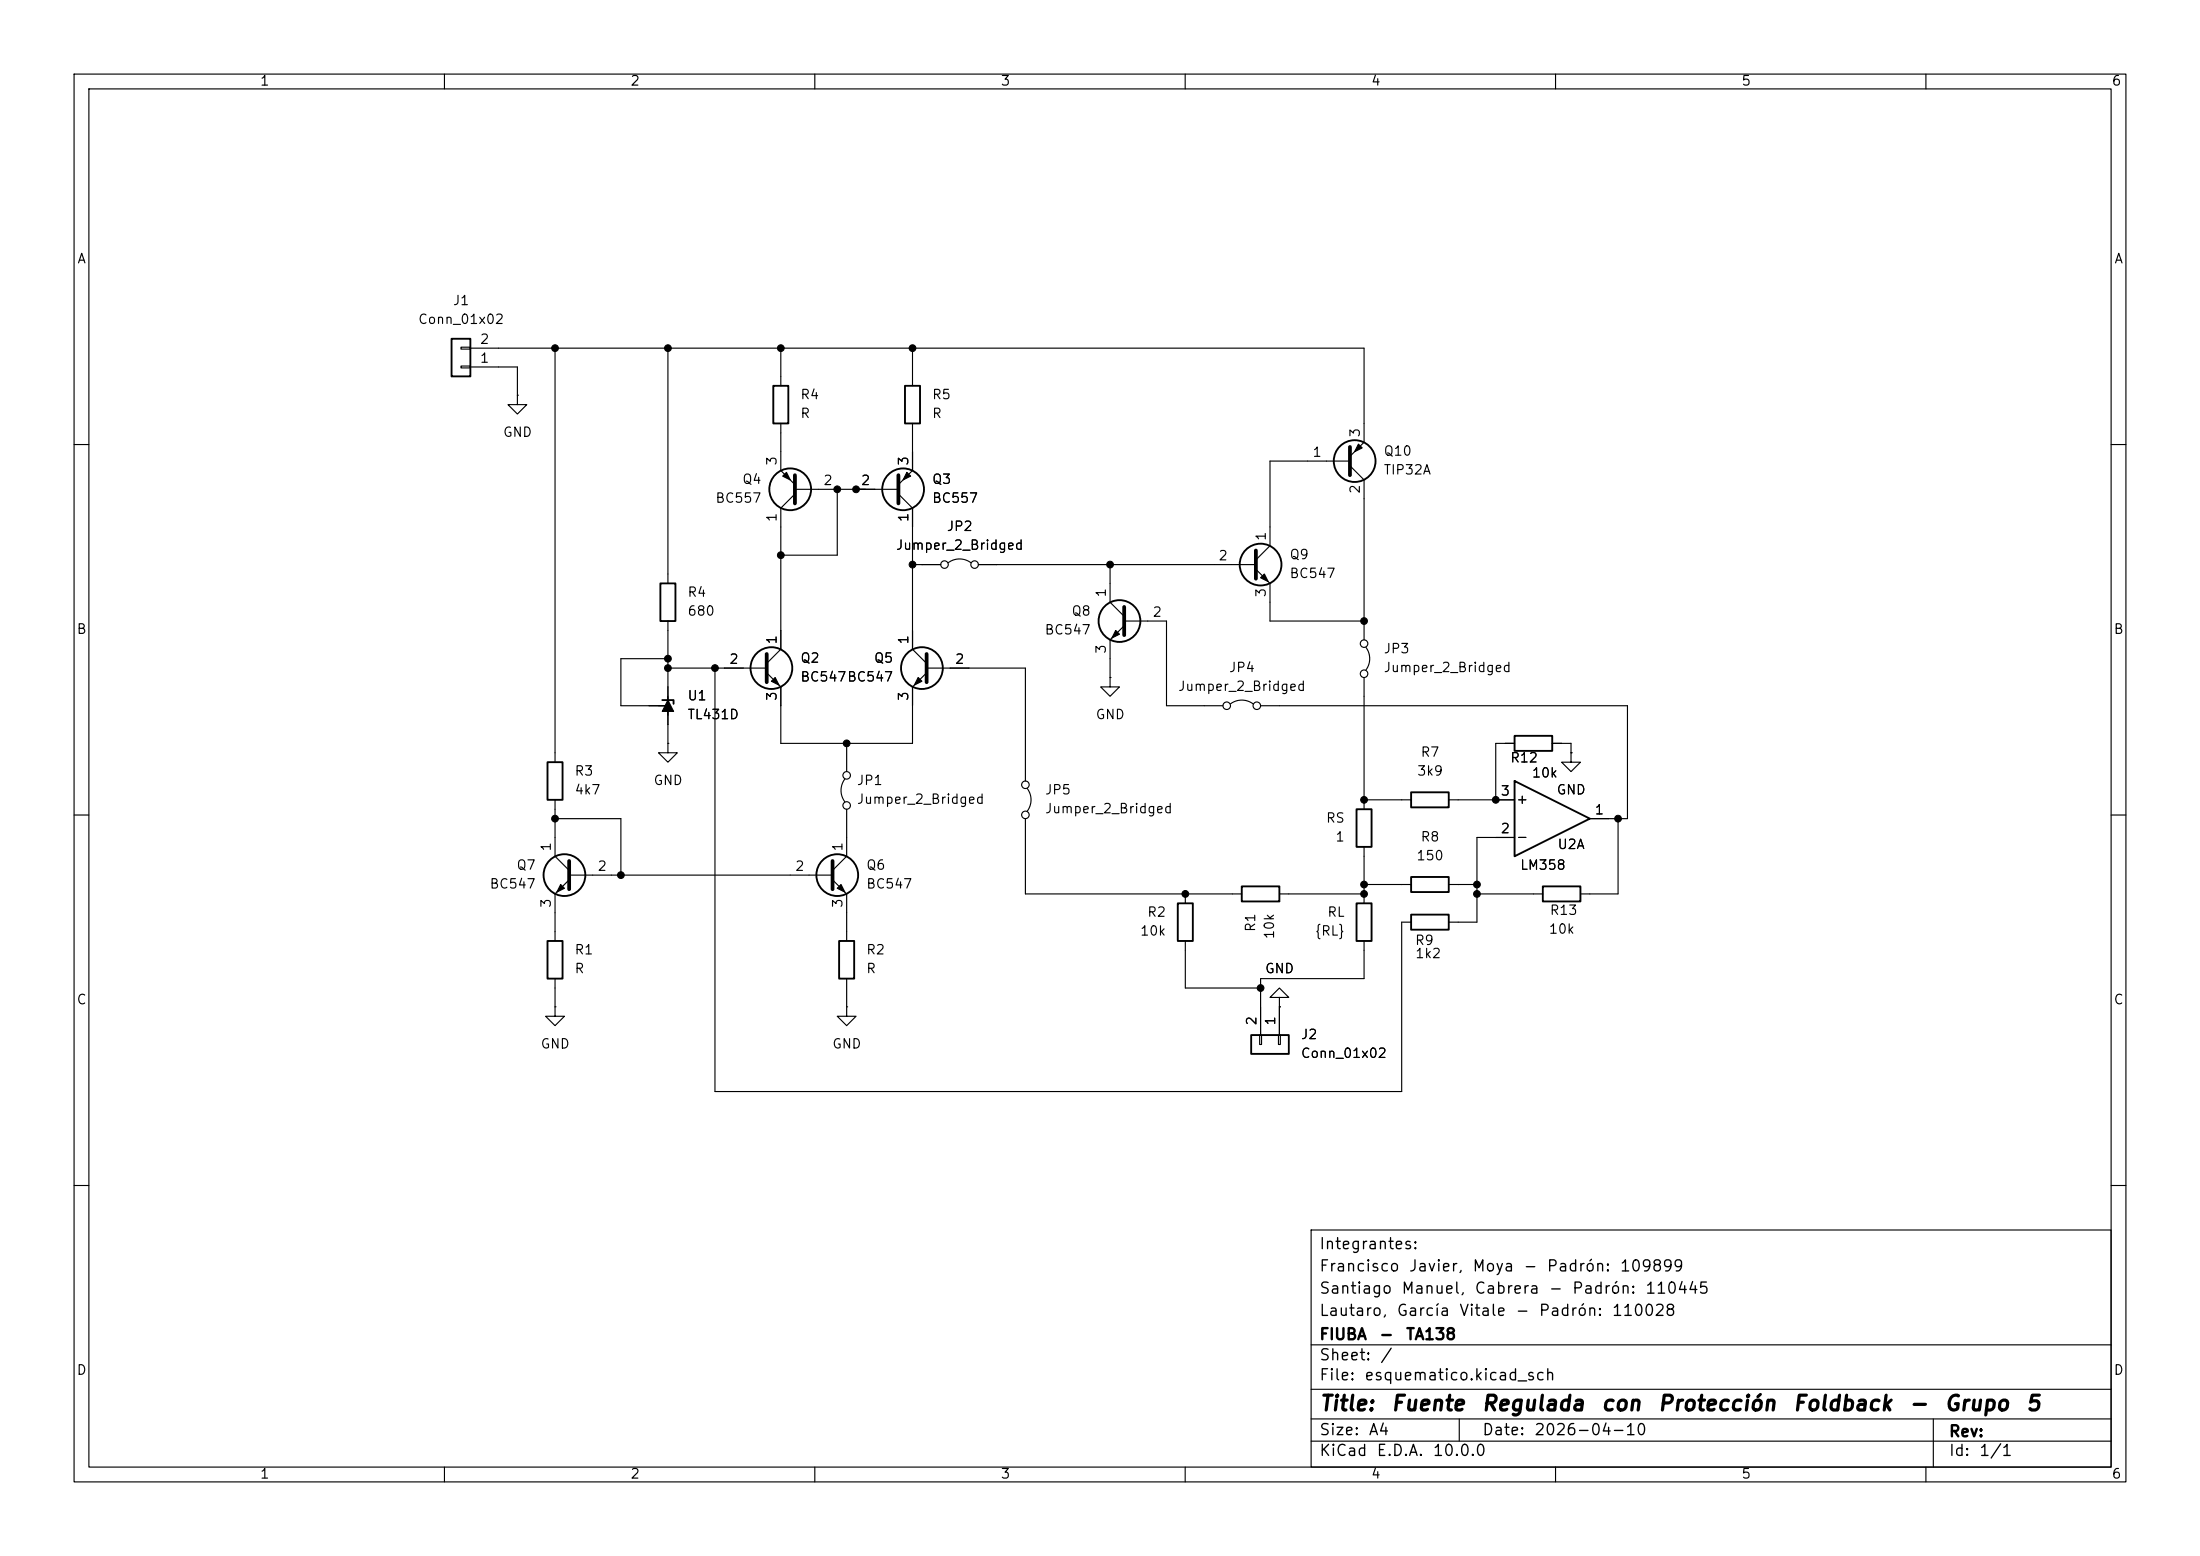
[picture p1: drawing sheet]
<svg xmlns="http://www.w3.org/2000/svg" width="297mm" height="210mm" viewBox="0 0 297 210" stroke-linecap="round" stroke-linejoin="round" font-family="sans-serif">
<g fill="none" stroke="#000" stroke-width=".15">
<path d="M10 10h277v190h-277zM12 12h273v186h-273zM60 10v2M110 10v2M160 10v2M210 10v2M260 10v2M62.2 49.4h1.3v.3h-1.3zM62.2 46.9h1.3v.2h-1.3zM63.5 47h120.6v12.7l-1.9 1.9M63.5 49.5h6.3v3.8M69.8 53.3v1.3h1.3l-1.3 1.3-1.2-1.3h1.2"/>
<path d="M69.8 53.3h.1M74.9 47v55.9M90.2 47v31.7M105.4 57.2v6.3l1.9 1.9M105.4 47v5.1M123.2 47v5.1M123.2 57.2v6.3l-1.9 1.9M10 60h2M107.3 66h14M107.3 66.7l-1.9 1.9v19l-1.9 1.9M113 66v8.9h-7.6M121.3 66.7l1.9 1.9v19l1.9 1.9"/>
<path d="M123.2 76.2h3.8M128 75.9a2.54 2.54 0 0 1 3.1 0M132.1 76.2h37.4M149.9 76.2v5.1l1.9 1.9M169.5 76.8l1.9 1.9v5.1h12.7M182.2 62.9l1.9 1.9v21.6M182.2 62.2h-10.8v11.5l-1.9 1.9M285 60h2M90.2 94v2.5M90.2 88.9h-6.4v6.4h6.4M90.2 83.8v16.5M90.2 90.2h13.3"/>
<path d="M96.5 90.2v57.1h92.7v-22.8h1.3M103.5 90.8l1.9 1.9v7.6h17.8v-7.6l1.9-1.9M125.1 90.2h13.3v15.2M149.9 91.4v1.3h1.2l-1.2 1.3-1.3-1.3h1.3M149.9 91.4h.1M151.8 83.8h5.7v11.5h7.6M151.8 84.5l-1.9 1.9v5M166.1 95a2.54 2.54 0 0 1 3.1 0M170.2 95.3h49.5v15.2h-5.1M184.1 91.4v17.8M184.4 87.4a2.54 2.54 0 0 1 0 3M10 110h2"/>
<path d="M74.9 108v7.6l1.9 1.9M74.9 110.5h8.9v7.6M76.8 118.7l-1.9 2v6.3M76.8 118.1h35.6M90.2 100.3v1.3h1.2l-1.2 1.3-1.3-1.3h1.3M90.2 100.3h.1M112.4 118.7l1.9 2v6.3M114 105.2a2.54 2.54 0 0 0 0 3M114.3 100.3v3.8M114.3 109.2v6.4l-1.9 1.9M138.4 110.5v10.2h29.2M138.7 106.4a2.54 2.54 0 0 1 0 3.1"/>
<path d="M184.1 114.3v7.6M184.1 119.4h6.4M184.1 108h6.4M195.6 119.4h3.8M195.6 108h8.9M204.5 113h-5.1v11.5h-3.8M204.5 100.3h-2.6v7.7M209.5 100.3h2.6v1.3M212.1 101.6v1.3h1.3l-1.3 1.2-1.3-1.2h1.3M212.1 101.6h.1M218.4 110.5v10.2h-5M285 110h2"/>
<path d="M74.9 135.9v1.3h1.3l-1.3 1.2-1.2-1.2h1.2M74.9 135.9h.1M74.9 132.1v3.8M114.3 135.9v1.3h1.3l-1.3 1.2-1.3-1.2h1.3M114.3 135.9h.1M114.3 132.1v3.8M160 120.7v1.2M160 127v6.4h10.2M170.1 139.7h.2v1.3h-.2zM172.6 139.7h.2v1.3h-.2zM172.7 134.6h1.3l-1.3-1.2-1.3 1.2h1.3v1.3M172.7 135.9h.1"/>
<path d="M172.7 120.7h11.4M172.7 135.9v3.8M184.1 127v5.1h-13.9v7.6M199.4 120.7h8.9M10 160h2M177 166h108v32h-108zM285 160h2M60 198v2M110 198v2M160 198v2M177 194.5h108M177 191.5h108"/>
<path d="M177 187.5h108M177 181.5h108M197 191.5v3M210 198v2M260 198v2M261 191.5v6.5"/>
<circle cx="127.5" cy="76.2" r=".51"/>
<circle cx="131.6" cy="76.2" r=".51"/>
<circle cx="165.6" cy="95.3" r=".51"/>
<circle cx="169.7" cy="95.3" r=".51"/>
<circle cx="184.2" cy="90.9" r=".51"/>
<circle cx="184.2" cy="86.9" r=".51"/>
<circle cx="114.3" cy="108.7" r=".51"/>
<circle cx="114.3" cy="104.6" r=".51"/>
<circle cx="138.4" cy="105.9" r=".51"/>
<circle cx="138.4" cy="110" r=".51"/>
</g>
<g fill="none" stroke="#000" stroke-width=".25">
<path d="M61 45.7h2.5v5.1h-2.5zM104.4 52.1h2v5.1h-2zM122.2 52.1h2v5.1h-2zM89.2 78.7h2v5.1h-2zM89.4 94.5h1.5v.5M204.5 99.3h5v2h-5zM73.9 102.9h2v5.1h-2zM167.6 119.6h5.1v2.1h-5.1zM183.1 109.2h2.1v5.1h-2.1zM190.5 118.4h5.1v2h-5.1zM190.5 106.9h5.1v2.1h-5.1zM204.5 105.4l10.1 5.1-10.1 5.1z"/>
<path d="M208.3 119.6h5.1v2.1h-5.1zM73.9 127h2v5.1h-2zM113.3 127h2v5.1h-2zM159 121.9h2v5.1h-2zM168.9 139.7h5.1v2.5h-5.1zM183.1 121.9h2.1v5.1h-2.1zM190.5 123.4h5.1v2.1h-5.1z"/>
<circle cx="106.7" cy="66" r="2.82"/>
<circle cx="121.9" cy="66" r="2.82"/>
<circle cx="170.2" cy="76.2" r="2.82"/>
<circle cx="182.9" cy="62.2" r="2.82"/>
<circle cx="104.1" cy="90.2" r="2.82"/>
<circle cx="124.5" cy="90.2" r="2.82"/>
<circle cx="151.1" cy="83.8" r="2.82"/>
<circle cx="76.2" cy="118.1" r="2.82"/>
<circle cx="113" cy="118.1" r="2.82"/>
</g>
<path d="M105.7 64.3l.5-.5 .5 1zM122.4 63.8l.5 .5-1 .5zM170.7 77.5l.5 1-1-.5zM183.4 59.9l.5 .6-1 .5zM90.2 94.5l.7 1.5h-1.5zM104.1 91.9l.5-.5 .6 1.1zM124 91.4l.5 .5-1.1 .6zM150.6 85.1l.5 .5-1 .5zM75.7 119.4l.5 .5-1 .5zM113 119.9l.5-.5 .5 1z" fill="#000" stroke="#000" stroke-width=".15"/>
<path d="M107.3 64.1v3.8M121.3 64.1v3.8M169.5 74.3v3.8M182.2 60.3v3.8M103.5 88.3v3.8M125.1 88.3v3.8M151.8 81.9v3.8M76.8 116.2v3.8M112.4 116.2v3.8" fill="none" stroke="#000" stroke-width=".51"/>
<g fill="#000" stroke="#000" stroke-width=".14">
<circle cx="74.9" cy="47" r=".46"/>
<circle cx="90.2" cy="47" r=".46"/>
<circle cx="105.4" cy="47" r=".46"/>
<circle cx="123.2" cy="47" r=".46"/>
<circle cx="105.4" cy="74.9" r=".46"/>
<circle cx="113" cy="66" r=".46"/>
<circle cx="115.6" cy="66" r=".46"/>
<circle cx="123.2" cy="76.2" r=".46"/>
<circle cx="149.9" cy="76.2" r=".46"/>
<circle cx="90.2" cy="90.2" r=".46"/>
<circle cx="90.2" cy="88.9" r=".46"/>
<circle cx="96.5" cy="90.2" r=".46"/>
<circle cx="184.1" cy="83.8" r=".46"/>
<circle cx="74.9" cy="110.5" r=".46"/>
<circle cx="83.8" cy="118.1" r=".46"/>
<circle cx="114.3" cy="100.3" r=".46"/>
<circle cx="184.1" cy="119.4" r=".46"/>
<circle cx="184.1" cy="108" r=".46"/>
<circle cx="199.4" cy="119.4" r=".46"/>
<circle cx="201.9" cy="108" r=".46"/>
<circle cx="218.4" cy="110.5" r=".46"/>
<circle cx="160" cy="120.7" r=".46"/>
<circle cx="170.2" cy="133.4" r=".46"/>
<circle cx="184.1" cy="120.7" r=".46"/>
<circle cx="199.4" cy="120.7" r=".46"/>
</g>
<g font-size="2">
<text x="178" y="190.9">Title:</text>
<text x="187.7" y="190.9">Fuente</text>
<text x="199.9" y="190.9">Regulada</text>
<text x="216" y="190.9">con</text>
<text x="223.7" y="190.9">Protección</text>
<text x="241.9" y="190.9">Foldback</text>
<text x="257.6" y="190.9">-</text>
<text x="262.4" y="190.9">Grupo</text>
<text x="273.4" y="190.9">5</text>
</g>
<g font-size="1.5">
<text x="178" y="172">Francisco</text>
<text x="178" y="169">Integrantes:</text>
<text x="190.1" y="172">Javier,</text>
<text x="198.7" y="172">Moya</text>
<text x="205.5" y="172">-</text>
<text x="208.7" y="172">Padrón:</text>
<text x="218.6" y="172">109899</text>
<text x="178" y="178">Lautaro,</text>
<text x="178" y="175">Santiago</text>
<text x="188.4" y="178">García</text>
<text x="189.1" y="175">Manuel,</text>
<text x="196.9" y="178">Vitale</text>
<text x="199" y="175">Cabrera</text>
<text x="204.5" y="178">-</text>
<text x="207.6" y="178">Padrón:</text>
<text x="209" y="175">-</text>
<text x="212.1" y="175">Padrón:</text>
<text x="217.5" y="178">110028</text>
<text x="222" y="175">110445</text>
<text x="178" y="184">Sheet:</text>
<text x="178" y="181.2">FIUBA</text>
<text x="186.1" y="181.2">-</text>
<text x="186.2" y="184">/</text>
<text x="189.7" y="181.2">TA138</text>
<text x="178" y="186.7">File:</text>
<text x="184.1" y="186.7">esquematico.kicad_sch</text>
<text x="178" y="196.9">KiCad</text>
<text x="178" y="194.1">Size:</text>
<text x="184.7" y="194.1">A4</text>
<text x="185.7" y="196.9">E.D.A.</text>
<text x="193.3" y="196.9">10.0.0</text>
<text x="200" y="194.1">Date:</text>
<text x="207" y="194.1">2026-04-10</text>
<text x="263" y="194.3">Rev:</text>
<text x="263" y="196.9">Id:</text>
<text x="267.1" y="196.9">1/1</text>
</g>
<g font-size="1.3">
<text x="35" y="11.9">1</text>
<text x="85" y="11.9">2</text>
<text x="135" y="11.9">3</text>
<text x="185" y="11.9">4</text>
<text x="235" y="11.9">5</text>
<text x="285" y="11.9">6</text>
<text x="10.3" y="35.9">A</text>
<text x="285.3" y="35.9">A</text>
<text x="61" y="41.5">J1</text>
<text x="56.4" y="44">Conn_01x02</text>
<text x="64.7" y="46.7">2</text>
<text x="64.7" y="49.3">1</text>
<text x="67.8" y="59.3">GND</text>
<text x="108" y="54.2">R4</text>
<text x="108" y="56.7">R</text>
<text x="125.7" y="54.2">R5</text>
<text x="125.7" y="56.7">R</text>
<text x="183.9" y="59.1" transform="rotate(-90 183.9 59.1)">3</text>
<text x="100.1" y="65.6">Q4</text>
<text x="105.2" y="62.9" transform="rotate(-90 105.2 62.9)">3</text>
<text x="111.1" y="65.8">2</text>
<text x="116.1" y="65.8">2</text>
<text x="122.9" y="62.9" transform="rotate(-90 122.9 62.9)">3</text>
<text x="125.7" y="65.6">Q3</text>
<text x="177.1" y="62">1</text>
<text x="186.7" y="61.8">Q10</text>
<text x="186.7" y="64.4">TIP32A</text>
<text x="96.5" y="68.2">BC557</text>
<text x="105.2" y="70.6" transform="rotate(-90 105.2 70.6)">1</text>
<text x="122.9" y="70.6" transform="rotate(-90 122.9 70.6)">1</text>
<text x="125.7" y="68.2">BC557</text>
<text x="127.7" y="72">JP2</text>
<text x="183.9" y="66.7" transform="rotate(-90 183.9 66.7)">2</text>
<text x="120.9" y="74.5">Jumper_2_Bridged</text>
<text x="164.4" y="75.9">2</text>
<text x="171.2" y="73.1" transform="rotate(-90 171.2 73.1)">1</text>
<text x="174" y="75.8">Q9</text>
<text x="92.7" y="80.9">R4</text>
<text x="92.7" y="83.4">680</text>
<text x="144.6" y="83.4">Q8</text>
<text x="149.6" y="80.7" transform="rotate(-90 149.6 80.7)">1</text>
<text x="155.5" y="83.6">2</text>
<text x="171.2" y="80.7" transform="rotate(-90 171.2 80.7)">3</text>
<text x="174" y="78.3">BC547</text>
<text x="10.3" y="85.9">B</text>
<text x="98.4" y="89.9">2</text>
<text x="105.2" y="87.1" transform="rotate(-90 105.2 87.1)">1</text>
<text x="108" y="89.8">Q2</text>
<text x="117.9" y="89.8">Q5</text>
<text x="122.9" y="87.1" transform="rotate(-90 122.9 87.1)">1</text>
<text x="128.8" y="89.9">2</text>
<text x="140.9" y="86">BC547</text>
<text x="149.6" y="88.3" transform="rotate(-90 149.6 88.3)">3</text>
<text x="186.7" y="88.5">JP3</text>
<text x="285.3" y="85.9">B</text>
<text x="92.7" y="94.8">U1</text>
<text x="105.2" y="94.7" transform="rotate(-90 105.2 94.7)">3</text>
<text x="108" y="92.3">BC547BC547</text>
<text x="122.9" y="94.7" transform="rotate(-90 122.9 94.7)">3</text>
<text x="159" y="93.6">Jumper_2_Bridged</text>
<text x="165.8" y="91">JP4</text>
<text x="186.7" y="91">Jumper_2_Bridged</text>
<text x="92.7" y="97.4">TL431D</text>
<text x="147.8" y="97.4">GND</text>
<text x="77.5" y="105">R3</text>
<text x="77.5" y="107.5">4k7</text>
<text x="88.1" y="106.3">GND</text>
<text x="115.6" y="106.3">JP1</text>
<text x="141" y="107.5">JP5</text>
<text x="191.2" y="105">3k9</text>
<text x="191.7" y="102.5">R7</text>
<text x="202.5" y="107.7">3</text>
<text x="203.8" y="103.2">R12</text>
<text x="206.7" y="105.3">10k</text>
<text x="210.1" y="107.5">GND</text>
<text x="115.6" y="108.8">Jumper_2_Bridged</text>
<text x="141" y="110.1">Jumper_2_Bridged</text>
<text x="178.9" y="111.4">RS</text>
<text x="180.2" y="113.9">1</text>
<text x="191.7" y="113.9">R8</text>
<text x="202.5" y="112.8">2</text>
<text x="204.6" y="113.9">-</text>
<text x="204.6" y="108.8">+</text>
<text x="215.2" y="110.2">1</text>
<text x="69.6" y="117.7">Q7</text>
<text x="74.7" y="115" transform="rotate(-90 74.7 115)">1</text>
<text x="80.6" y="117.9">2</text>
<text x="107.2" y="117.9">2</text>
<text x="114" y="115" transform="rotate(-90 114 115)">1</text>
<text x="116.8" y="117.7">Q6</text>
<text x="191.1" y="116.4">150</text>
<text x="205.1" y="117.7">LM358</text>
<text x="210.2" y="114.9">U2A</text>
<text x="66" y="120.2">BC547</text>
<text x="74.7" y="122.6" transform="rotate(-90 74.7 122.6)">3</text>
<text x="114" y="122.6" transform="rotate(-90 114 122.6)">3</text>
<text x="116.8" y="120.2">BC547</text>
<text x="154.8" y="124.1">R2</text>
<text x="169.8" y="125.9" transform="rotate(-90 169.8 125.9)">R1</text>
<text x="179.1" y="124.1">RL</text>
<text x="209.1" y="123.8">R13</text>
<text x="77.5" y="129.1">R1</text>
<text x="77.5" y="131.7">R</text>
<text x="116.8" y="129.1">R2</text>
<text x="116.8" y="131.7">R</text>
<text x="153.8" y="126.6">10k</text>
<text x="170.7" y="131.7">GND</text>
<text x="172.3" y="126.8" transform="rotate(-90 172.3 126.8)">10k</text>
<text x="177.4" y="126.6">{RL}</text>
<text x="190.9" y="127.9">R9</text>
<text x="191" y="129.6">1k2</text>
<text x="209" y="126.3">10k</text>
<text x="10.3" y="135.9">C</text>
<text x="285.3" y="135.9">C</text>
<text x="72.9" y="141.8">GND</text>
<text x="112.3" y="141.8">GND</text>
<text x="169.9" y="138.5" transform="rotate(-90 169.9 138.5)">2</text>
<text x="172.5" y="138.5" transform="rotate(-90 172.5 138.5)">1</text>
<text x="175.5" y="140.6">J2</text>
<text x="175.5" y="143.1">Conn_01x02</text>
<text x="10.3" y="185.9">D</text>
<text x="285.3" y="185.9">D</text>
<text x="35" y="199.9">1</text>
<text x="85" y="199.9">2</text>
<text x="135" y="199.9">3</text>
<text x="185" y="199.9">4</text>
<text x="235" y="199.9">5</text>
<text x="285" y="199.9">6</text>
</g>
</svg>
